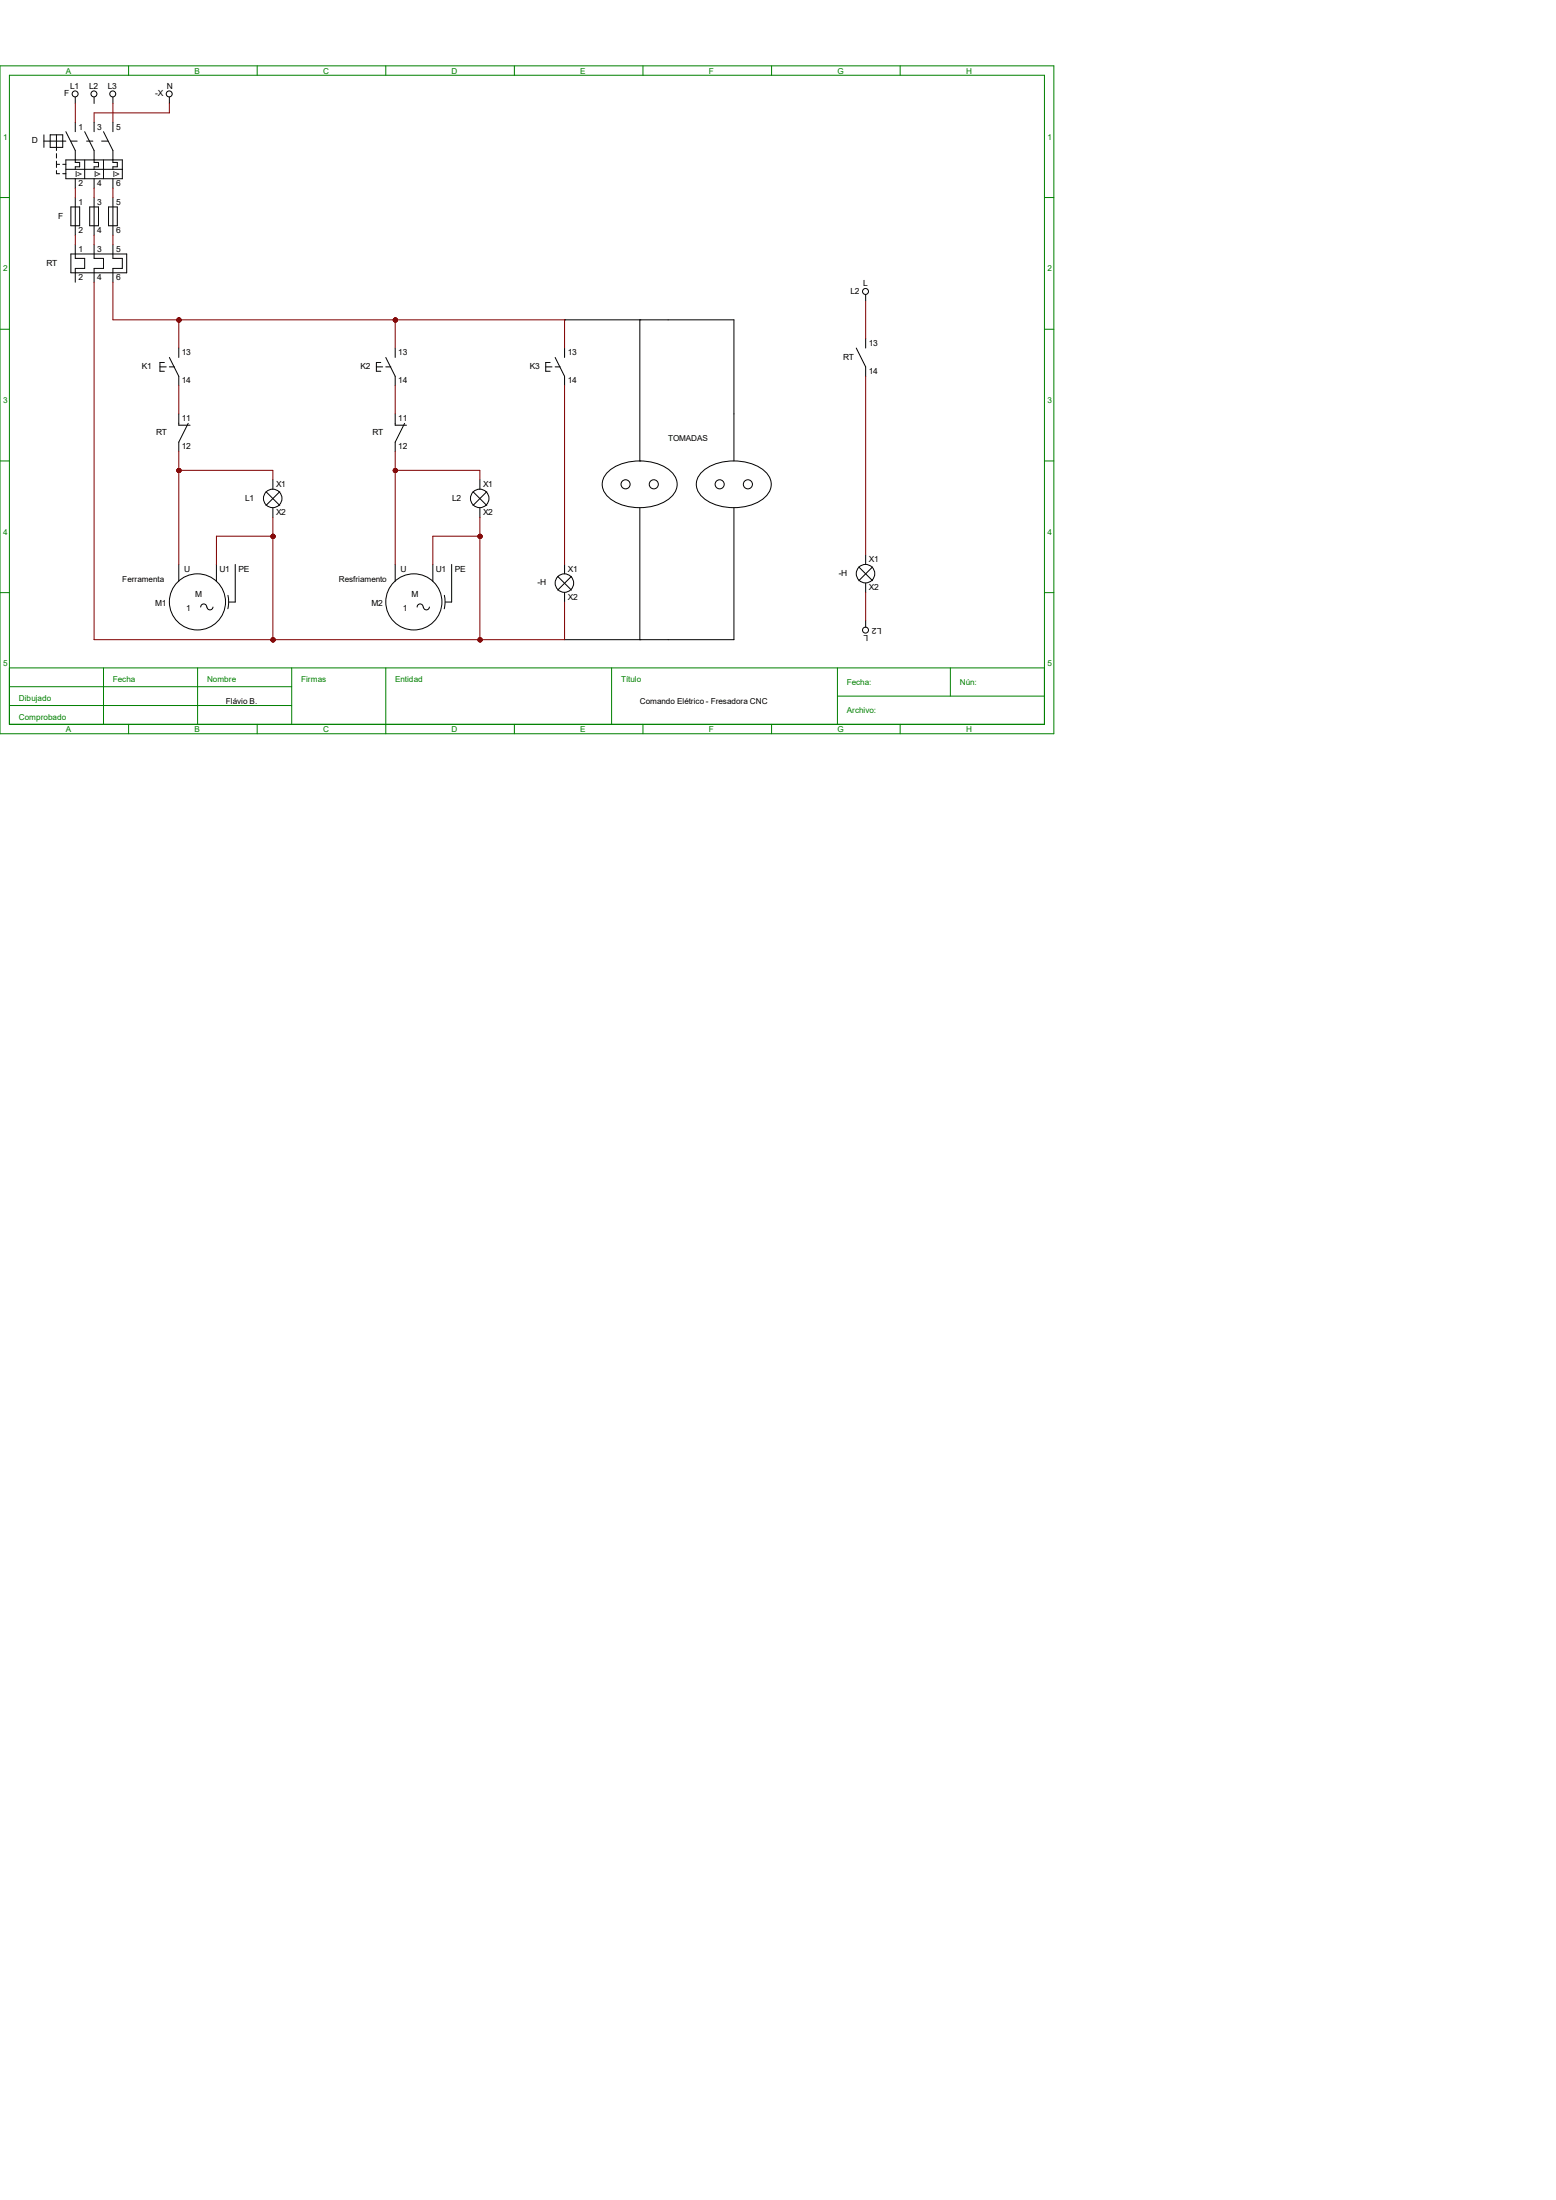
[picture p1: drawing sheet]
<svg xmlns="http://www.w3.org/2000/svg" width="210mm" height="297mm" viewBox="0 0 210 297" stroke-linecap="round" stroke-linejoin="round" font-family="sans-serif">
<g fill="none" stroke="#008000" stroke-width=".13">
<path d="M0 8.9h142.2v90.2h-142.2zM1.3 10.2h139.7v87.6h-139.7zM17.4 8.9v1.3M34.7 8.9v1.3M52.1 8.9v1.3M69.4 8.9v1.3M86.8 8.9v1.3M104.1 8.9v1.3M121.5 8.9v1.3M0 26.7h1.3M141 26.7h1.2M0 44.4h1.3"/>
<path d="M141 44.4h1.2M0 62.2h1.3M141 62.2h1.2M0 80h1.3M1.3 90.2h139.7M1.3 92.7h38.1M1.3 95.2h38.1M14 90.2v7.6M17.4 97.8v1.3M26.7 90.2v7.6M34.7 97.8v1.3M39.4 90.2v7.6"/>
<path d="M52.1 90.2v8.9M69.4 97.8v1.3M82.5 90.2v7.6M86.8 97.8v1.3M104.1 97.8v1.3M113 94h28M113 90.2v7.6M121.5 97.8v1.3M128.3 90.2v3.8M141 80h1.2"/>
</g>
<g fill="none" stroke="#000" stroke-width=".13">
<path d="M5.9 18.2v1.7M5.9 19h3M6.8 18.2h1.7v1.7h-1.7zM7.6 18.2v2.1M8.9 17.8l1.3 2.5v1.6h.6v.6h-.6v.4M9.6 19h.8M10.2 13.1v.9M10.2 16.5v1.3M11.4 17.8l1.3 2.5v1.6h.6v.6h-.6v.4M11.7 19h.8M12.7 13.1v.9M12.7 16.5v1.3"/>
<path d="M13.7 19h.9M14 17.8l1.2 2.5v1.6h.6v.6h-.6v.4M15.2 13.1v.9M15.2 16.5v1.3M7.6 20.7v.6M7.6 21.8v.8M7.6 23v.5h.4M7.6 22.2h.4M8.5 22.2h.4M8.5 23.5h.4M8.9 21.6h7.6v2.5h-7.6zM8.9 22.9h7.6"/>
<path d="M9.6 34.3h7.5v2.5h-7.5zM10.2 24.1v1.3M10.2 33v1.9h1.2v1.3h-1.2v1.9M11.4 21.6v2.5M12.7 33v1.9h1.3v1.3h-1.3v1.9M12.7 24.1v1.3M14 21.6v2.5M15.2 33v1.9h1.3v1.3h-1.3v1.9M15.2 24.1v1.3M21.6 49.5h.8M22.2 48.9h-.6v1.2h.6M22.9 48.3l1.2 2.5v1.3"/>
<path d="M22.9 49.5h.6M24.1 47v1.3M24.1 55.9v1.5h1.6M25.4 57.1l-1.3 2.6v1.3M50.8 49.5h.8M51.4 48.9h-.6v1.2h.6M52.1 48.3l1.2 2.5v1.3M52.1 49.5h.6M53.3 47v1.3M53.3 55.9v1.5h1.6M54.6 57.1l-1.3 2.6v1.3M24.1 76.2v2.3"/>
<path d="M29.2 76.2v2.3M31.7 76.2v5.1h-.8M35.9 66.4l1.9 1.8M36.8 64.8v1.2M36.8 68.6v1.2M37.8 66.4l-1.9 1.8M53.3 76.2v2.3M58.4 76.2v2.3M61 76.2v5.1h-.9M63.8 66.4l1.9 1.8M64.8 64.8v1.2M64.8 68.6v1.2"/>
<path d="M65.7 66.4l-1.9 1.8M27.9 82a.4 .4 0 0 0-.4-.5 .4 .4 0 0 0-.4 .5M28.7 82a.4 .4 0 0 1-.4 .3 .4 .4 0 0 1-.4-.3M30.8 80.4l.1 .9-.1 .9M57.1 82a.4 .4 0 0 0-.4-.5 .4 .4 0 0 0-.4 .5M58 82a.4 .4 0 0 1-.4 .3 .4 .4 0 0 1-.5-.3M60 80.4l.1 .9-.1 .9"/>
<circle cx="10.1" cy="12.7" r=".4"/>
<circle cx="12.7" cy="12.7" r=".4"/>
<circle cx="15.2" cy="12.7" r=".4"/>
<circle cx="36.8" cy="67.3" r="1.25"/>
<circle cx="64.7" cy="67.3" r="1.25"/>
<circle cx="26.6" cy="81.3" r="3.8"/>
<circle cx="55.9" cy="81.3" r="3.8"/>
</g>
<g fill="#f00" stroke="#800000" stroke-width=".13">
<circle cx="24.2" cy="63.5" r=".28"/>
<circle cx="53.4" cy="63.5" r=".28"/>
</g>
<g fill="none" stroke="#000" stroke-width=".13">
<path d="M9.6 27.9h1.2v2.6h-1.2zM10.2 26.7v5M12.1 27.9h1.2v2.6h-1.2zM12.7 26.7v5M14.6 27.9h1.2v2.6h-1.2zM15.2 26.7v5M73.7 49.5h.8M74.3 48.9h-.6v1.2h.6M74.9 48.3l1.3 2.5v1.3M74.9 49.5h.7M76.2 47v1.3M75.3 77.8l1.8 1.9"/>
<path d="M76.2 76.2v1.3M77.1 77.8l-1.8 1.9M76.2 80v1.3"/>
<circle cx="76.2" cy="78.7" r="1.25"/>
</g>
<g fill="#f00" stroke="#800000" stroke-width=".13">
<circle cx="53.4" cy="43.2" r=".28"/>
<circle cx="24.2" cy="43.2" r=".28"/>
<circle cx="64.8" cy="86.4" r=".28"/>
<circle cx="36.9" cy="86.4" r=".28"/>
<circle cx="36.9" cy="72.4" r=".28"/>
<circle cx="64.8" cy="72.4" r=".28"/>
</g>
<g fill="none" stroke="#000" stroke-width=".13">
<path d="M22.9 13.1v.9M116.8 39.8v.8M76.2 43.2h.1M76.2 43.2h22.9v19M86.4 43.2h.1M86.4 43.2v19M115.6 47l1.2 2.5v1.3M116.8 45.7v1.3M82 63.8a6.9 6.9 0 0 1 6.9-1.1 3.3 3.3 0 0 1 2.5 2.7 3.3 3.3 0 0 1-2.5 2.7 7.3 7.3 0 0 1-6.4-.7 2.29 2.29 0 0 1-.5-3.6zM86.4 62.2h.1M86.4 68.6v17.8M94.7 63.8a6.9 6.9 0 0 1 6.9-1.1 3.3 3.3 0 0 1 2.5 2.7 3.3 3.3 0 0 1-2.5 2.7 7.3 7.3 0 0 1-6.4-.7 2.29 2.29 0 0 1-.5-3.6z"/>
<path d="M99.1 68.6v17.8h-22.9M115.9 76.5l1.9 1.9M116.8 74.9v1.3M116.8 78.7v1.3M117.8 76.5l-1.9 1.9M86.4 86.4h.1M116.8 83.8v.9"/>
<circle cx="22.8" cy="12.7" r=".4"/>
<circle cx="116.8" cy="39.3" r=".4"/>
<circle cx="84.4" cy="65.4" r=".61"/>
<circle cx="88.2" cy="65.4" r=".61"/>
<circle cx="97.1" cy="65.4" r=".61"/>
<circle cx="100.9" cy="65.4" r=".61"/>
<circle cx="116.8" cy="77.4" r="1.25"/>
<circle cx="116.8" cy="85.1" r=".4"/>
</g>
<g fill="#f00" stroke="#800000" stroke-width=".13">
<circle cx="24.2" cy="63.5" r=".28"/>
<circle cx="53.4" cy="63.5" r=".28"/>
<circle cx="53.4" cy="43.2" r=".28"/>
<circle cx="24.2" cy="43.2" r=".28"/>
<circle cx="64.8" cy="86.4" r=".28"/>
<circle cx="36.9" cy="86.4" r=".28"/>
<circle cx="36.9" cy="72.4" r=".28"/>
<circle cx="64.8" cy="72.4" r=".28"/>
</g>
<g fill="none" stroke="#800000" stroke-width=".13">
<path d="M10.2 14v2.5M15.2 14v2.5M22.9 14v1.2h-10.2v1.3M10.2 25.4v1.3M10.2 31.7v1.3M12.7 38.1v48.3h63.5v-5.1M12.7 25.4v1.3M12.7 31.7v1.3M15.2 38.1v5.1h61v3.8M15.2 25.4v1.3M15.2 31.7v1.3M24.1 43.2v3.8"/>
<path d="M24.1 52.1v3.8M53.3 43.2v3.8M53.3 52.1v3.8M76.2 52.1v24.1M116.8 40.6v5.1M116.8 50.8v24.1M24.1 61v15.2M24.1 63.5h12.7v1.3M36.8 72.4h-7.6v3.8M36.8 69.8v16.6M53.3 61v15.2M53.3 63.5h11.5v1.3"/>
<path d="M64.8 72.4h-6.4v3.8M64.8 69.8v16.6M116.8 80v3.8"/>
</g>
<g fill="#800000" stroke="#800000" stroke-width=".13">
<circle cx="24.2" cy="63.5" r=".28"/>
<circle cx="53.4" cy="63.5" r=".28"/>
<circle cx="53.4" cy="43.2" r=".28"/>
<circle cx="24.2" cy="43.2" r=".28"/>
<circle cx="64.8" cy="86.4" r=".28"/>
<circle cx="36.9" cy="86.4" r=".28"/>
<circle cx="36.9" cy="72.4" r=".28"/>
<circle cx="64.8" cy="72.4" r=".28"/>
</g>
<g font-size="1.1" fill="#008000">
<text x="8.9" y="9.9">A</text>
<text x="26.2" y="9.9">B</text>
<text x="43.6" y="9.9">C</text>
<text x="61" y="9.9">D</text>
<text x="78.3" y="9.9">E</text>
<text x="95.7" y="9.9">F</text>
<text x="113" y="9.9">G</text>
<text x="130.4" y="9.9">H</text>
<text x=".4" y="18.8">1</text>
<text x="141.4" y="18.8">1</text>
<text x=".4" y="36.6">2</text>
<text x="141.4" y="36.6">2</text>
<text x=".4" y="54.4">3</text>
<text x="141.4" y="54.4">3</text>
<text x=".4" y="72.2">4</text>
<text x="141.4" y="72.2">4</text>
<text x=".4" y="90">5</text>
<text x="141.4" y="90">5</text>
<text x="2.5" y="94.6">Dibujado</text>
<text x="15.2" y="92.1">Fecha</text>
<text x="27.9" y="92.1">Nombre</text>
<text x="40.6" y="92.1">Firmas</text>
<text x="53.3" y="92.1">Entidad</text>
<text x="83.8" y="92.1">Título</text>
<text x="114.3" y="92.5">Fecha:</text>
<text x="129.5" y="92.5">Nún:</text>
<text x="2.5" y="97.2">Comprobado</text>
<text x="8.9" y="98.8">A</text>
<text x="26.2" y="98.8">B</text>
<text x="43.6" y="98.8">C</text>
<text x="61" y="98.8">D</text>
<text x="78.3" y="98.8">E</text>
<text x="95.7" y="98.8">F</text>
<text x="113" y="98.8">G</text>
<text x="114.3" y="96.3">Archivo:</text>
<text x="130.4" y="98.8">H</text>
</g>
<g font-size="1.1">
<text x="9.5" y="12">L1</text>
<text x="12" y="12">L2</text>
<text x="14.6" y="12">L3</text>
<text x="22.5" y="12">N</text>
<text x="8.7" y="13">F</text>
<text x="10.6" y="17.5">1</text>
<text x="13.1" y="17.5">3</text>
<text x="15.7" y="17.5">5</text>
<text x="21" y="13">-X</text>
<text x="4.3" y="19.3">D</text>
<text x="10.2" y="23.8">I&gt;</text>
<text x="12.7" y="23.8">I&gt;</text>
<text x="15.2" y="23.8">I&gt;</text>
<text x="7.8" y="29.5">F</text>
<text x="10.6" y="25.1">2</text>
<text x="10.6" y="27.6">1</text>
<text x="13.1" y="25.1">4</text>
<text x="13.1" y="27.6">3</text>
<text x="15.7" y="25.1">6</text>
<text x="15.7" y="27.6">5</text>
<text x="6.3" y="35.9">RT</text>
<text x="10.6" y="34">1</text>
<text x="10.6" y="31.5">2</text>
<text x="13.1" y="34">3</text>
<text x="13.1" y="31.5">4</text>
<text x="15.7" y="34">5</text>
<text x="15.7" y="31.5">6</text>
<text x="10.6" y="37.8">2</text>
<text x="13.1" y="37.8">4</text>
<text x="15.7" y="37.8">6</text>
<text x="114.8" y="39.7">L2</text>
<text x="116.5" y="38.7">L</text>
<text x="24.6" y="48">13</text>
<text x="53.8" y="48">13</text>
<text x="76.6" y="48">13</text>
<text x="117.3" y="46.7">13</text>
<text x="19.1" y="49.8">K1</text>
<text x="24.6" y="51.8">14</text>
<text x="48.6" y="49.8">K2</text>
<text x="53.8" y="51.8">14</text>
<text x="71.5" y="49.8">K3</text>
<text x="76.6" y="51.8">14</text>
<text x="113.8" y="48.6">RT</text>
<text x="117.3" y="50.5">14</text>
<text x="21.1" y="58.7">RT</text>
<text x="24.6" y="56.9">11</text>
<text x="50.3" y="58.7">RT</text>
<text x="53.8" y="56.9">11</text>
<text x="90.2" y="59.5">TOMADAS</text>
<text x="24.6" y="60.7">12</text>
<text x="37.3" y="65.7">X1</text>
<text x="53.8" y="60.7">12</text>
<text x="65.2" y="65.7">X1</text>
<text x="33.1" y="67.6">L1</text>
<text x="37.3" y="69.6">X2</text>
<text x="61" y="67.6">L2</text>
<text x="65.2" y="69.6">X2</text>
<text x="24.8" y="77.2">U</text>
<text x="29.6" y="77.2">U1</text>
<text x="32.2" y="77.2">PE</text>
<text x="54.1" y="77.2">U</text>
<text x="58.8" y="77.2">U1</text>
<text x="61.4" y="77.2">PE</text>
<text x="76.6" y="77.2">X1</text>
<text x="113.2" y="77.8">-H</text>
<text x="117.3" y="75.9">X1</text>
<text x="16.5" y="78.5">Ferramenta</text>
<text x="21" y="81.8">M1</text>
<text x="25.1" y="82.4">1</text>
<text x="26.3" y="80.6">M</text>
<text x="45.7" y="78.5">Resfriamento</text>
<text x="50.2" y="81.8">M2</text>
<text x="54.4" y="82.4">1</text>
<text x="55.5" y="80.6">M</text>
<text x="72.6" y="79">-H</text>
<text x="76.6" y="81">X2</text>
<text x="117.3" y="79.7">X2</text>
<text x="117.2" y="85.8" transform="rotate(-180 117.2 85.8)">L</text>
<text x="119" y="84.8" transform="rotate(-180 119 84.8)">L2</text>
<text x="30.5" y="95">Flávio B.</text>
<text x="86.4" y="95">Comando Elétrico - Fresadora CNC</text>
</g>
</svg>
